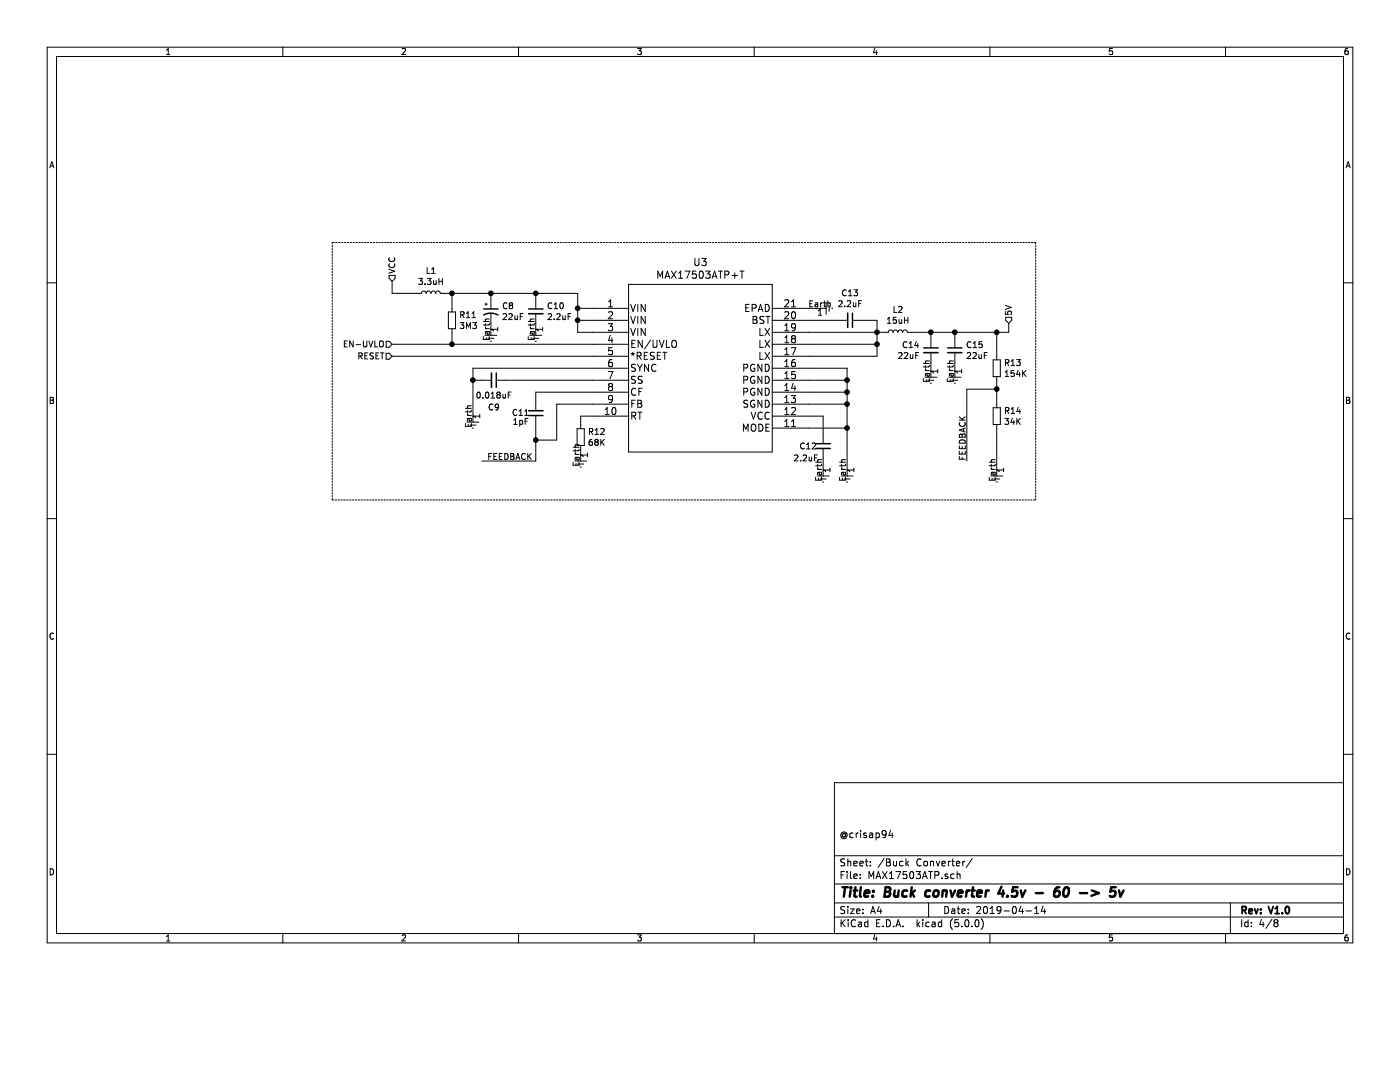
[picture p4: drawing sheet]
EESchema Schematic File Version 4
LIBS:PIR Motion-cache
EELAYER 26 0
EELAYER END
$Descr A4 11693 8268
encoding utf-8
Sheet 4 8
Title "Buck converter 4.5v - 60 -> 5v"
Date "2019-04-14"
Rev "V1.0"
Comp ""
Comment1 "@crisap94"
Comment2 ""
Comment3 ""
Comment4 ""
$EndDescr
$Comp
L Regulator_Switching:MAX17503ATP+T U3
U 1 1
P 4950 2575
F 0 "U3" H 5850 2962 60  0000 C CNN
F 1 "MAX17503ATP+T" H 5850 2856 60  0000 C CNN
F 2 "Package_DFN_QFN:QFN-20-1EP_4x4mm_P0.5mm_EP2.5x2.5mm_ThermalVias" H 5850 2815 60  0001 C CNN
F 3 "" H 4950 2575 60  0000 C CNN
	1    4950 2575
	1    0    0    -1  
$EndComp
$Comp
L Device:L_Small L1
U 1 1
P 3600 2450
F 0 "L1" V 3785 2450 50  0000 C CNN
F 1 "3.3uH" V 3694 2450 50  0000 C CNN
F 2 "" H 3600 2450 50  0001 C CNN
F 3 "~" H 3600 2450 50  0001 C CNN
	1    3600 2450
	0    -1   -1   0   
$EndComp
Text HLabel 3275 2875 0    50   Input ~ 0
EN-UVLO
Wire Wire Line
	3275 2350 3275 2450
Wire Wire Line
	3275 2450 3500 2450
Wire Wire Line
	4825 2450 4825 2575
Wire Wire Line
	4825 2775 4950 2775
Wire Wire Line
	4950 2675 4825 2675
Connection ~ 4825 2675
Wire Wire Line
	4825 2675 4825 2775
Wire Wire Line
	4950 2575 4825 2575
Connection ~ 4825 2575
Wire Wire Line
	4825 2575 4825 2675
Wire Wire Line
	3275 2875 3775 2875
$Comp
L Device:R_Small R11
U 1 1
P 3775 2675
F 0 "R11" H 3834 2721 50  0000 L CNN
F 1 "3M3" H 3834 2630 50  0000 L CNN
F 2 "Resistor_SMD:R_0402_1005Metric" H 3775 2675 50  0001 C CNN
F 3 "~" H 3775 2675 50  0001 C CNN
	1    3775 2675
	1    0    0    -1  
$EndComp
$Comp
L Device:CP1_Small C8
U 1 1
P 4100 2600
F 0 "C8" H 4191 2646 50  0000 L CNN
F 1 "22uF" H 4191 2555 50  0000 L CNN
F 2 "Capacitor_SMD:C_0805_2012Metric" H 4100 2600 50  0001 C CNN
F 3 "~" H 4100 2600 50  0001 C CNN
	1    4100 2600
	1    0    0    -1  
$EndComp
$Comp
L Device:C_Small C10
U 1 1
P 4475 2600
F 0 "C10" H 4567 2646 50  0000 L CNN
F 1 "2.2uF" H 4567 2555 50  0000 L CNN
F 2 "Capacitor_SMD:C_1206_3216Metric" H 4475 2600 50  0001 C CNN
F 3 "~" H 4475 2600 50  0001 C CNN
	1    4475 2600
	1    0    0    -1  
$EndComp
Wire Wire Line
	3775 2775 3775 2875
Connection ~ 3775 2875
Wire Wire Line
	3775 2875 4950 2875
Wire Wire Line
	3775 2575 3775 2450
Connection ~ 3775 2450
Wire Wire Line
	3775 2450 4100 2450
Wire Wire Line
	4100 2500 4100 2450
Connection ~ 4100 2450
Wire Wire Line
	4100 2450 4475 2450
Wire Wire Line
	4475 2500 4475 2450
Connection ~ 4475 2450
Wire Wire Line
	4475 2450 4825 2450
$Comp
L power:Earth #PWR010
U 1 1
P 4100 2750
F 0 "#PWR010" H 4100 2500 50  0001 C CNN
F 1 "Earth" H 4100 2600 50  0001 C CNN
F 2 "" H 4100 2750 50  0001 C CNN
F 3 "~" H 4100 2750 50  0001 C CNN
	1    4100 2750
	1    0    0    -1  
$EndComp
$Comp
L power:Earth #PWR011
U 1 1
P 4475 2750
F 0 "#PWR011" H 4475 2500 50  0001 C CNN
F 1 "Earth" H 4475 2600 50  0001 C CNN
F 2 "" H 4475 2750 50  0001 C CNN
F 3 "~" H 4475 2750 50  0001 C CNN
	1    4475 2750
	1    0    0    -1  
$EndComp
Wire Wire Line
	4475 2700 4475 2750
Wire Wire Line
	4100 2700 4100 2750
$Comp
L Device:C_Small C9
U 1 1
P 4125 3175
F 0 "C9" V 4350 3175 50  0000 C CNN
F 1 "0.018uF" V 4250 3175 50  0000 C CNN
F 2 "Capacitor_SMD:C_0402_1005Metric" H 4125 3175 50  0001 C CNN
F 3 "~" H 4125 3175 50  0001 C CNN
	1    4125 3175
	0    1    1    0   
$EndComp
Wire Wire Line
	4950 3175 4225 3175
$Comp
L power:Earth #PWR09
U 1 1
P 3950 3475
F 0 "#PWR09" H 3950 3225 50  0001 C CNN
F 1 "Earth" H 3950 3325 50  0001 C CNN
F 2 "" H 3950 3475 50  0001 C CNN
F 3 "~" H 3950 3475 50  0001 C CNN
	1    3950 3475
	1    0    0    -1  
$EndComp
Wire Wire Line
	4025 3175 3950 3175
Wire Wire Line
	3950 3175 3950 3475
Wire Wire Line
	4950 3075 3950 3075
Wire Wire Line
	3950 3075 3950 3175
Connection ~ 3950 3175
$Comp
L Device:C_Small C11
U 1 1
P 4475 3450
F 0 "C11" H 4600 3450 50  0000 C CNN
F 1 "1pF" H 4600 3525 50  0000 C CNN
F 2 "Capacitor_SMD:C_0402_1005Metric" H 4475 3450 50  0001 C CNN
F 3 "~" H 4475 3450 50  0001 C CNN
	1    4475 3450
	-1   0    0    1   
$EndComp
Wire Wire Line
	4950 3275 4475 3275
Wire Wire Line
	4475 3275 4475 3350
Wire Wire Line
	4950 3375 4650 3375
Wire Wire Line
	4650 3375 4650 3675
Wire Wire Line
	4650 3675 4475 3675
Wire Wire Line
	4475 3675 4475 3550
$Comp
L power:Earth #PWR015
U 1 1
P 7075 3925
F 0 "#PWR015" H 7075 3675 50  0001 C CNN
F 1 "Earth" H 7075 3775 50  0001 C CNN
F 2 "" H 7075 3925 50  0001 C CNN
F 3 "~" H 7075 3925 50  0001 C CNN
	1    7075 3925
	1    0    0    -1  
$EndComp
Wire Wire Line
	4950 2975 3275 2975
Text HLabel 3275 2975 0    50   Input ~ 0
RESET
$Comp
L Device:C_Small C12
U 1 1
P 6875 3725
F 0 "C12" H 6675 3725 50  0000 L CNN
F 1 "2.2uF" H 6625 3625 50  0000 L CNN
F 2 "Capacitor_SMD:C_0402_1005Metric" H 6875 3725 50  0001 C CNN
F 3 "~" H 6875 3725 50  0001 C CNN
	1    6875 3725
	1    0    0    -1  
$EndComp
Wire Wire Line
	7075 3575 7075 3375
Connection ~ 7075 3575
Connection ~ 7075 3175
Connection ~ 7075 3275
Wire Wire Line
	7075 3275 7075 3175
Connection ~ 7075 3375
Wire Wire Line
	7075 3375 7075 3275
Wire Wire Line
	7075 3575 7075 3925
Wire Wire Line
	6750 3075 7075 3075
Wire Wire Line
	6750 3175 7075 3175
Wire Wire Line
	6750 3275 7075 3275
Wire Wire Line
	6750 3375 7075 3375
Wire Wire Line
	6750 3575 7075 3575
Wire Wire Line
	6875 3625 6875 3475
Wire Wire Line
	6875 3475 6750 3475
$Comp
L power:Earth #PWR014
U 1 1
P 6875 3925
F 0 "#PWR014" H 6875 3675 50  0001 C CNN
F 1 "Earth" H 6875 3775 50  0001 C CNN
F 2 "" H 6875 3925 50  0001 C CNN
F 3 "~" H 6875 3925 50  0001 C CNN
	1    6875 3925
	1    0    0    -1  
$EndComp
Wire Wire Line
	6875 3925 6875 3825
Wire Wire Line
	7075 3175 7075 3075
Wire Wire Line
	6750 2975 7325 2975
Wire Wire Line
	7325 2975 7325 2875
Wire Wire Line
	7325 2775 6750 2775
Wire Wire Line
	6750 2875 7325 2875
Connection ~ 7325 2875
Wire Wire Line
	7325 2875 7325 2775
$Comp
L Device:L_Small L2
U 1 1
P 7500 2775
F 0 "L2" V 7685 2775 50  0000 C CNN
F 1 "15uH" V 7594 2775 50  0000 C CNN
F 2 "" H 7500 2775 50  0001 C CNN
F 3 "~" H 7500 2775 50  0001 C CNN
	1    7500 2775
	0    -1   -1   0   
$EndComp
Wire Wire Line
	7400 2775 7325 2775
Connection ~ 7325 2775
$Comp
L Device:C_Small C13
U 1 1
P 7100 2675
F 0 "C13" V 6871 2675 50  0000 C CNN
F 1 "2.2uF" V 6962 2675 50  0000 C CNN
F 2 "Capacitor_SMD:C_0402_1005Metric" H 7100 2675 50  0001 C CNN
F 3 "~" H 7100 2675 50  0001 C CNN
	1    7100 2675
	0    1    1    0   
$EndComp
Wire Wire Line
	6750 2675 7000 2675
Wire Wire Line
	7200 2675 7325 2675
Wire Wire Line
	7325 2675 7325 2775
$Comp
L power:Earth #PWR013
U 1 1
P 6850 2575
F 0 "#PWR013" H 6850 2325 50  0001 C CNN
F 1 "Earth" H 6850 2425 50  0001 C CNN
F 2 "" H 6850 2575 50  0001 C CNN
F 3 "~" H 6850 2575 50  0001 C CNN
	1    6850 2575
	0    -1   -1   0   
$EndComp
Wire Wire Line
	6850 2575 6750 2575
$Comp
L Device:C_Small C14
U 1 1
P 7775 2925
F 0 "C14" H 7867 2971 50  0000 L CNN
F 1 "22uF" H 7867 2880 50  0000 L CNN
F 2 "Capacitor_SMD:C_0805_2012Metric" H 7775 2925 50  0001 C CNN
F 3 "~" H 7775 2925 50  0001 C CNN
	1    7775 2925
	-1   0    0    -1  
$EndComp
$Comp
L Device:C_Small C15
U 1 1
P 7975 2925
F 0 "C15" H 8067 2971 50  0000 L CNN
F 1 "22uF" H 8067 2880 50  0000 L CNN
F 2 "Capacitor_SMD:C_0805_2012Metric" H 7975 2925 50  0001 C CNN
F 3 "~" H 7975 2925 50  0001 C CNN
	1    7975 2925
	1    0    0    -1  
$EndComp
Wire Wire Line
	7775 2825 7775 2775
Wire Wire Line
	7775 2775 7600 2775
Wire Wire Line
	7975 2825 7975 2775
Wire Wire Line
	7975 2775 7775 2775
Connection ~ 7775 2775
$Comp
L power:Earth #PWR016
U 1 1
P 7775 3100
F 0 "#PWR016" H 7775 2850 50  0001 C CNN
F 1 "Earth" H 7775 2950 50  0001 C CNN
F 2 "" H 7775 3100 50  0001 C CNN
F 3 "~" H 7775 3100 50  0001 C CNN
	1    7775 3100
	1    0    0    -1  
$EndComp
$Comp
L power:Earth #PWR017
U 1 1
P 7975 3100
F 0 "#PWR017" H 7975 2850 50  0001 C CNN
F 1 "Earth" H 7975 2950 50  0001 C CNN
F 2 "" H 7975 3100 50  0001 C CNN
F 3 "~" H 7975 3100 50  0001 C CNN
	1    7975 3100
	1    0    0    -1  
$EndComp
Wire Wire Line
	7975 3025 7975 3100
Wire Wire Line
	7775 3025 7775 3100
Text Label 4450 3850 2    50   ~ 0
FEEDBACK
$Comp
L Device:R_Small R13
U 1 1
P 8325 3075
F 0 "R13" H 8384 3121 50  0000 L CNN
F 1 "154K" H 8384 3030 50  0000 L CNN
F 2 "Resistor_SMD:R_0402_1005Metric" H 8325 3075 50  0001 C CNN
F 3 "~" H 8325 3075 50  0001 C CNN
	1    8325 3075
	1    0    0    -1  
$EndComp
$Comp
L Device:R_Small R14
U 1 1
P 8325 3475
F 0 "R14" H 8384 3521 50  0000 L CNN
F 1 "34K" H 8384 3430 50  0000 L CNN
F 2 "Resistor_SMD:R_0402_1005Metric" H 8325 3475 50  0001 C CNN
F 3 "~" H 8325 3475 50  0001 C CNN
	1    8325 3475
	1    0    0    -1  
$EndComp
Wire Wire Line
	7975 2775 8325 2775
Wire Wire Line
	8325 2775 8325 2975
Connection ~ 7975 2775
Wire Wire Line
	8325 3375 8325 3250
$Comp
L power:Earth #PWR018
U 1 1
P 8325 3925
F 0 "#PWR018" H 8325 3675 50  0001 C CNN
F 1 "Earth" H 8325 3775 50  0001 C CNN
F 2 "" H 8325 3925 50  0001 C CNN
F 3 "~" H 8325 3925 50  0001 C CNN
	1    8325 3925
	1    0    0    -1  
$EndComp
Wire Wire Line
	8325 3575 8325 3925
Wire Wire Line
	8325 3250 8075 3250
Wire Wire Line
	8075 3250 8075 3850
Connection ~ 8325 3250
Wire Wire Line
	8325 3250 8325 3175
Text Label 8075 3850 1    50   ~ 0
FEEDBACK
$Comp
L Device:R_Small R12
U 1 1
P 4850 3650
F 0 "R12" H 4909 3696 50  0000 L CNN
F 1 "68K" H 4909 3605 50  0000 L CNN
F 2 "Resistor_SMD:R_0603_1608Metric" H 4850 3650 50  0001 C CNN
F 3 "~" H 4850 3650 50  0001 C CNN
	1    4850 3650
	1    0    0    -1  
$EndComp
$Comp
L power:Earth #PWR012
U 1 1
P 4850 3800
F 0 "#PWR012" H 4850 3550 50  0001 C CNN
F 1 "Earth" H 4850 3650 50  0001 C CNN
F 2 "" H 4850 3800 50  0001 C CNN
F 3 "~" H 4850 3800 50  0001 C CNN
	1    4850 3800
	1    0    0    -1  
$EndComp
Wire Wire Line
	4850 3800 4850 3750
Wire Wire Line
	4950 3475 4850 3475
Wire Wire Line
	4850 3475 4850 3550
Wire Notes Line
	2775 2025 2775 4175
Wire Notes Line
	2775 4175 8650 4175
Wire Notes Line
	8650 4175 8650 2025
Wire Notes Line
	8650 2025 2775 2025
Wire Wire Line
	8425 2700 8425 2775
Wire Wire Line
	8425 2775 8325 2775
Connection ~ 8325 2775
Wire Wire Line
	4475 3675 4475 3850
Wire Wire Line
	4475 3850 4025 3850
Connection ~ 4475 3675
Text HLabel 3275 2350 1    50   Input ~ 0
VCC
Text HLabel 8425 2700 1    50   Input ~ 0
5V
Wire Wire Line
	3700 2450 3775 2450
$EndSCHEMATC
